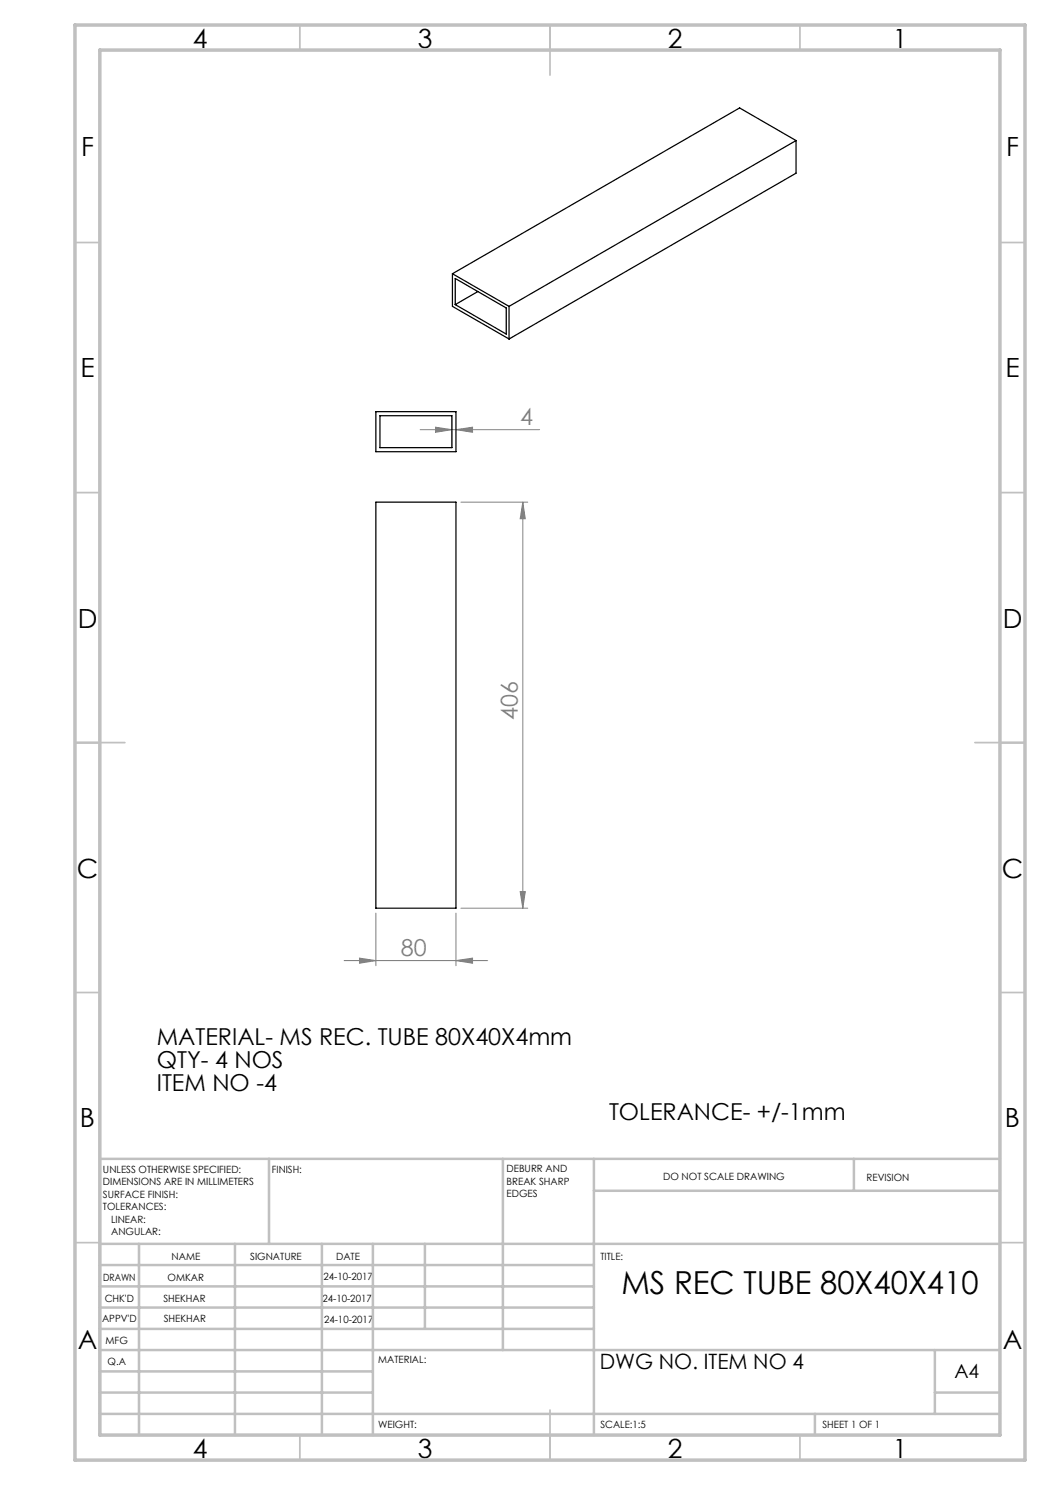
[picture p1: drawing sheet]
<svg xmlns="http://www.w3.org/2000/svg" width="210mm" height="297mm" viewBox="0 0 210 297" stroke-linecap="round" stroke-linejoin="round" font-family="sans-serif">
<g fill="none" stroke="#808080" stroke-width=".2">
<path d="M84 85.9h23.9M87.1 85.4l3.3 .5-3.3 .6zM91.2 85.9l3.3-.5v1.1zM92.2 100.4h13.4M104.6 100.4v81.2M104.6 100.4l.5 3.3h-1.1zM104 178.3h1.1l-.5 3.3zM68.8 192.1h28.7M71.9 191.6l3.3 .5-3.3 .5zM75.2 182.6v10.5M91.2 192.1l3.3-.5v1zM91.2 182.6v10.5"/>
<path d="M92.2 181.6h13.4"/>
</g>
<g fill="none" stroke="#c0c0c0" stroke-width=".35">
<path d="M60 5v5M110 5v10M160 5v5M15 48.5h5M200 48.5h5M15 98.5h5M200 98.5h5M15 148.5h10M195 148.5h10M15 198.5h5M200 198.5h5M15 248.5h5"/>
<path d="M200 248.5h5M60 287v5M110 282v10M160 287v5"/>
</g>
<g fill="none" stroke="#c0c0c0" stroke-width=".5">
<path d="M53.8 231.8v17M100.6 231.8v38.2M118.8 231.8v55.2M118.8 238.2h81.2M170.8 231.8v6.4M200 231.8h-180v55.2M20 248.8h180M20 257.3h98.8M20 253h98.8M27.8 248.8v38.2M47 248.8v38.2M64.4 248.8v38.2"/>
<path d="M74.6 248.8v38.2M85 248.8v17M20 265.8h98.8M20 261.5h98.8M20 278.5h54.6M20 274.3h54.6M20 270h180M187 278.5h13M187 270v12.8M20 282.8h180M163 282.8v4.2"/>
</g>
<path d="M15 5h190v287h-190zM20 10h180v277h-180z" fill="none" stroke="#c0c0c0" stroke-width=".7"/>
<g fill="#808080">
<path d="M87.1 85.4l3.3 .5-3.3 .6zM91.2 85.9l3.3-.5v1.1z"/>
<path d="M104.6 100.4l.5 3.3h-1.1zM104 178.3h1.1l-.5 3.3z"/>
<path d="M71.9 191.6l3.3 .5-3.3 .5zM91.2 192.1l3.3-.5v1z"/>
</g>
<path d="M159.2 28.1l-57.4 33.2M159.2 28.1l-11.3-6.5-57.4 33.1M159.2 28.1v6.5l-57.4 33.2M90.5 54.7l11.3 6.6M90.5 54.7v6.6l11.3 6.5M91.1 55.7l10.1 5.9v5.2l-10.1-5.9zM95.6 58.3l-4.5 2.6M101.8 61.3v6.5M75.2 82.3h16v8h-16zM76 83.1h14.4v6.4h-14.4zM75.2 100.4h16v81.2h-16z" fill="none" stroke="#000" stroke-width=".25"/>
<text font-size="6.3" x="124.3" y="258.9">MS REC TUBE 80X40X410</text>
<g font-size="5.3">
<text x="38.5" y="9.5">4</text>
<text x="83.5" y="9.5">3</text>
<text x="133.6" y="9.5">2</text>
<text x="178.6" y="9.5">1</text>
<text x="16.2" y="31.3">F</text>
<text x="201.2" y="31.3">F</text>
<text x="16.1" y="75.5">E</text>
<text x="201.1" y="75.5">E</text>
<text x="15.5" y="125.5">D</text>
<text x="200.5" y="125.5">D</text>
<text x="15.4" y="175.5">C</text>
<text x="200.4" y="175.5">C</text>
<text x="16" y="225.5">B</text>
<text x="201" y="225.5">B</text>
<text x="15.5" y="269.8">A</text>
<text x="200.5" y="269.8">A</text>
<text x="38.5" y="291.5">4</text>
<text x="83.5" y="291.5">3</text>
<text x="133.6" y="291.5">2</text>
<text x="178.6" y="291.5">1</text>
</g>
<g font-size="4.7" fill="#808080">
<text x="104.1" y="84.9">4</text>
<text x="103.6" y="144" transform="rotate(-90 103.6 144)">406</text>
<text x="80.2" y="191.1">80</text>
</g>
<g font-size="4.7">
<text x="31.4" y="209">MATERIAL- MS REC. TUBE 80X40X4mm</text>
<text x="31.4" y="213.6">QTY- 4 NOS</text>
<text x="31.4" y="218.1">ITEM NO -4</text>
<text x="121.8" y="223.9">TOLERANCE- +/-1mm</text>
</g>
<text font-size="4.2" x="120" y="273.8">DWG NO. ITEM NO 4</text>
<text font-size="3.9" x="190.9" y="275.5">A4</text>
<g font-size="2">
<text x="20.6" y="234.6">UNLESS OTHERWISE SPECIFIED:</text>
<text x="20.6" y="237.1">DIMENSIONS ARE IN MILLIMETERS</text>
<text x="20.6" y="239.6">SURFACE FINISH:</text>
<text x="54.4" y="234.6">FINISH:</text>
<text x="101.3" y="234.5">DEBURR AND</text>
<text x="101.3" y="237">BREAK SHARP</text>
<text x="101.3" y="239.5">EDGES</text>
<text x="132.6" y="236">DO NOT SCALE DRAWING</text>
<text x="173.3" y="236.2">REVISION</text>
<text x="20.6" y="242.1">TOLERANCES:</text>
<text x="22.2" y="244.6">LINEAR:</text>
<text x="22.2" y="247.1">ANGULAR:</text>
<text x="34.3" y="252">NAME</text>
<text x="50" y="251.9">SIGNATURE</text>
<text x="67.2" y="251.9">DATE</text>
<text x="120.1" y="251.9">TITLE:</text>
<text x="20.6" y="256.1">DRAWN</text>
<text x="33.5" y="256.1">OMKAR</text>
<text x="64.7" y="255.9">24-10-2017</text>
<text x="20.9" y="260.3">CHK'D</text>
<text x="32.7" y="260.3">SHEKHAR</text>
<text x="64.5" y="260.3">24-10-2017</text>
<text x="20.4" y="264.4">APPV'D</text>
<text x="21.1" y="268.8">MFG</text>
<text x="32.8" y="264.4">SHEKHAR</text>
<text x="64.8" y="264.6">24-10-2017</text>
<text x="21.5" y="273">Q.A</text>
<text x="75.6" y="272.5">MATERIAL:</text>
<text x="75.6" y="285.5">WEIGHT:</text>
<text x="120.1" y="285.6">SCALE:1:5</text>
<text x="164.5" y="285.6">SHEET 1 OF 1</text>
</g>
</svg>
